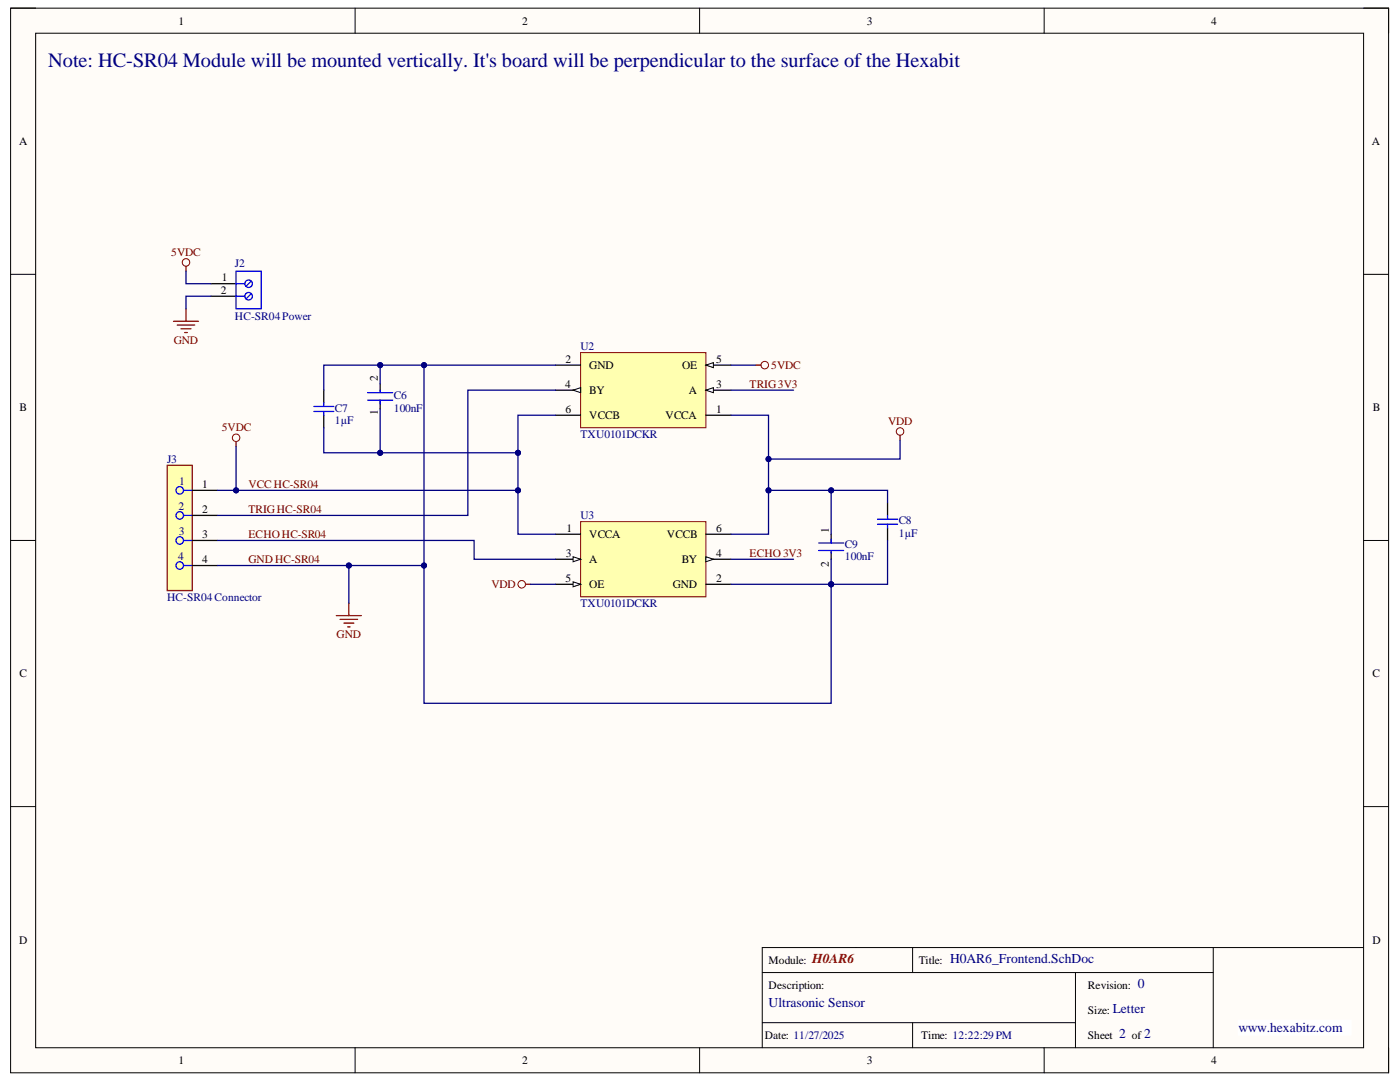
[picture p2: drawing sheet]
<svg xmlns="http://www.w3.org/2000/svg" width="279mm" height="216mm" viewBox="0 0 279 216" stroke-linecap="round" stroke-linejoin="round" font-family="sans-serif">
<path d="M2.1 1.6h275v212.5h-275z" fill-rule="evenodd" fill="#fffcf8"/>
<path d="M2.1 1.6h275v212.5h-275z" fill="none" stroke="#000" stroke-width=".2"/>
<path d="M7.1 6.6h265v202.5h-265z" fill-rule="evenodd" fill="#fffcf8"/>
<g fill="none" stroke="#000" stroke-width=".2">
<path d="M2.1 1.6h5M7.1 6.6h265v202.5h-265zM70.9 1.6v5M139.6 1.6v5M208.4 1.6v5M272.1 1.6h5v5M2.1 54.7h5M272.1 54.7h5M2.1 107.8h5M272.1 107.8h5M2.1 161h5M272.1 161h5"/>
<path d="M70.9 209.1v5M139.6 209.1v5M208.4 209.1v5M277.1 209.1v5"/>
</g>
<path d="M247.1 203.6h22.5v3h-22.5z" fill-rule="evenodd" fill="#fff"/>
<path d="M247.1 203.6h22.5v3h-22.5z" fill="none" stroke="#fff" stroke-width=".2"/>
<path d="M152.1 194.1h90M182.1 189.1v5M214.6 194.1v15M242.1 189.1v20M272.1 189.1h-120v20M152.1 204.1h62.5M182.1 204.1v5" fill="none" stroke="#000" stroke-width=".2"/>
<path d="M33.4 92.9h5v24.9h-5z" fill-rule="evenodd" fill="#ffffb0"/>
<path d="M33.4 92.9h5v24.9h-5z" fill="none" stroke="#800000" stroke-width=".25"/>
<g fill="none" stroke="#00f" stroke-width=".25">
<path d="M36.6 97.8h1.8M36.6 102.8h1.8M36.6 107.8h1.8M36.6 112.8h1.8"/>
<circle cx="35.9" cy="97.8" r=".75"/>
<circle cx="35.9" cy="107.8" r=".75"/>
<circle cx="35.9" cy="102.8" r=".75"/>
<circle cx="35.9" cy="112.8" r=".75"/>
</g>
<path d="M38.4 97.8h5M38.4 102.8h5M38.4 107.8h5M38.4 112.8h5" fill="none" stroke="#000" stroke-width=".25"/>
<path d="M115.9 70.4h25v14.9h-25z" fill-rule="evenodd" fill="#ffffb0"/>
<path d="M115.9 70.4h25v14.9h-25z" fill="none" stroke="#800000" stroke-width=".2"/>
<path d="M140.9 77.9h5M110.9 82.9h5M140.9 82.9h5" fill="none" stroke="#000" stroke-width=".25"/>
<path d="M140.9 77.9l1.5-.5v1z" fill="#f8fcff"/>
<path d="M140.9 77.9l1.5-.5v1z" fill="none" stroke="#000" stroke-width=".2"/>
<path d="M110.9 77.9h5" fill="none" stroke="#000" stroke-width=".25"/>
<path d="M114.4 77.9l1.5-.5v1z" fill="#f8fcff"/>
<path d="M114.4 77.9l1.5-.5v1z" fill="none" stroke="#000" stroke-width=".2"/>
<path d="M140.9 72.9h5" fill="none" stroke="#000" stroke-width=".25"/>
<path d="M140.9 72.9l1.5-.5v1z" fill="#f8fcff"/>
<path d="M140.9 72.9l1.5-.5v1z" fill="none" stroke="#000" stroke-width=".2"/>
<path d="M110.9 72.9h5" fill="none" stroke="#000" stroke-width=".25"/>
<path d="M115.9 104.1h25v15h-25z" fill-rule="evenodd" fill="#ffffb0"/>
<path d="M115.9 104.1h25v15h-25z" fill="none" stroke="#800000" stroke-width=".2"/>
<path d="M110.9 106.6h5M110.9 111.6h5M140.9 106.6h5" fill="none" stroke="#000" stroke-width=".25"/>
<path d="M114.4 111.1l1.5 .5-1.5 .5z" fill="#f8fcff"/>
<path d="M114.4 111.1l1.5 .5-1.5 .5z" fill="none" stroke="#000" stroke-width=".2"/>
<path d="M140.9 111.6h5" fill="none" stroke="#000" stroke-width=".25"/>
<path d="M140.9 111.1l1.5 .5-1.5 .5z" fill="#f8fcff"/>
<path d="M140.9 111.1l1.5 .5-1.5 .5z" fill="none" stroke="#000" stroke-width=".2"/>
<path d="M110.9 116.6h5" fill="none" stroke="#000" stroke-width=".25"/>
<path d="M114.4 116.1l1.5 .5-1.5 .5z" fill="#f8fcff"/>
<path d="M114.4 116.1l1.5 .5-1.5 .5z" fill="none" stroke="#000" stroke-width=".2"/>
<path d="M42.1 56.6h5M42.1 59.1h5M64.6 77.9v2.5M75.9 76.6v1.5M75.9 79.9v1.7M64.6 82.9v2.4M140.9 116.6h5M165.9 106.6v1.7M165.9 110.1v1.5M177.1 100.4v2.4M177.1 105.4v2.4" fill="none" stroke="#000" stroke-width=".25"/>
<g fill="none" stroke="#00f" stroke-width=".25">
<path d="M47.1 56.6h1.8M47.1 59.1h1.8M47.1 54.1h5v7.5h-5zM50.2 56.1l-1.1 1M50.2 58.6l-1.1 1M73.4 79.9h5M73.4 78.4h5M75.9 77.9v.2M75.9 79.9v.7M62.6 81.1h4M62.6 82.1h4M64.6 80.4v.7"/>
<path d="M64.6 82.1v.8M163.4 108.3h5M163.4 109.8h5M165.9 107.6v.7M165.9 110.1v.2M175.1 104.6h4M175.1 103.6h4M177.1 102.8v.8M177.1 104.6v.8"/>
<circle cx="49.6" cy="56.6" r=".75"/>
<circle cx="49.6" cy="59.1" r=".75"/>
</g>
<g fill="none" stroke="#800000" stroke-width=".25">
<path d="M37.1 53.1v1M34.6 64.1h5M35.4 64.9h3.5M36.1 65.6h2M36.9 66.4h.5M37.1 61.6v2.5M47.1 88.1v1M179.6 86.9v1M104.9 116.6h1M67.1 122.8h5M67.9 123.6h3.5M68.6 124.3h2"/>
<path d="M69.4 125.1h.5M69.6 120.3v2.5"/>
</g>
<g fill="none" stroke="#800000" stroke-width=".2">
<circle cx="37.1" cy="52.4" r=".75"/>
<circle cx="47.1" cy="87.4" r=".75"/>
<circle cx="179.6" cy="86.1" r=".75"/>
<circle cx="104.1" cy="116.6" r=".75"/>
</g>
<path d="M145.9 82.9h7.5v23.7h-7.5" fill="none" stroke="#000080" stroke-width=".25"/>
<circle cx="153.4" cy="97.8" r=".5" fill="#000080"/>
<circle cx="153.4" cy="97.8" r=".5" fill="none" stroke="#000080" stroke-width=".2"/>
<circle cx="153.4" cy="91.6" r=".5" fill="#000080"/>
<circle cx="153.4" cy="91.6" r=".5" fill="none" stroke="#000080" stroke-width=".2"/>
<path d="M153.4 97.8h23.7v2.6" fill="none" stroke="#000080" stroke-width=".25"/>
<circle cx="165.9" cy="97.8" r=".5" fill="#000080"/>
<circle cx="165.9" cy="97.8" r=".5" fill="none" stroke="#000080" stroke-width=".2"/>
<circle cx="153.4" cy="97.8" r=".5" fill="#000080"/>
<circle cx="153.4" cy="97.8" r=".5" fill="none" stroke="#000080" stroke-width=".2"/>
<path d="M69.6 112.8v7.5" fill="none" stroke="#000080" stroke-width=".25"/>
<circle cx="69.6" cy="112.8" r=".5" fill="#000080"/>
<circle cx="69.6" cy="112.8" r=".5" fill="none" stroke="#000080" stroke-width=".2"/>
<path d="M177.1 107.8v8.8h-11.2" fill="none" stroke="#000080" stroke-width=".25"/>
<circle cx="165.9" cy="116.6" r=".5" fill="#000080"/>
<circle cx="165.9" cy="116.6" r=".5" fill="none" stroke="#000080" stroke-width=".2"/>
<path d="M165.9 111.6v5h-20" fill="none" stroke="#000080" stroke-width=".25"/>
<circle cx="165.9" cy="116.6" r=".5" fill="#000080"/>
<circle cx="165.9" cy="116.6" r=".5" fill="none" stroke="#000080" stroke-width=".2"/>
<path d="M179.6 87.9v3.7h-26.2" fill="none" stroke="#000080" stroke-width=".25"/>
<circle cx="153.4" cy="91.6" r=".5" fill="#000080"/>
<circle cx="153.4" cy="91.6" r=".5" fill="none" stroke="#000080" stroke-width=".2"/>
<path d="M145.9 77.9h12.5M165.9 97.8v8.8M145.9 111.6h12.5" fill="none" stroke="#000080" stroke-width=".25"/>
<circle cx="165.9" cy="97.8" r=".5" fill="#000080"/>
<circle cx="165.9" cy="97.8" r=".5" fill="none" stroke="#000080" stroke-width=".2"/>
<path d="M84.6 72.9v67.4h81.3v-23.7" fill="none" stroke="#000080" stroke-width=".25"/>
<circle cx="165.9" cy="116.6" r=".5" fill="#000080"/>
<circle cx="165.9" cy="116.6" r=".5" fill="none" stroke="#000080" stroke-width=".2"/>
<circle cx="84.6" cy="112.8" r=".5" fill="#000080"/>
<circle cx="84.6" cy="112.8" r=".5" fill="none" stroke="#000080" stroke-width=".2"/>
<circle cx="84.6" cy="72.9" r=".5" fill="#000080"/>
<circle cx="84.6" cy="72.9" r=".5" fill="none" stroke="#000080" stroke-width=".2"/>
<path d="M110.9 82.9h-7.5v7.4" fill="none" stroke="#000080" stroke-width=".25"/>
<circle cx="103.4" cy="90.3" r=".5" fill="#000080"/>
<circle cx="103.4" cy="90.3" r=".5" fill="none" stroke="#000080" stroke-width=".2"/>
<path d="M43.4 112.8h41.2M105.9 116.6h5" fill="none" stroke="#000080" stroke-width=".25"/>
<circle cx="84.6" cy="112.8" r=".5" fill="#000080"/>
<circle cx="84.6" cy="112.8" r=".5" fill="none" stroke="#000080" stroke-width=".2"/>
<circle cx="69.6" cy="112.8" r=".5" fill="#000080"/>
<circle cx="69.6" cy="112.8" r=".5" fill="none" stroke="#000080" stroke-width=".2"/>
<path d="M110.9 77.9h-17.5v24.9h-50M43.4 97.8h60M43.4 107.8h51.2v3.8h16.3" fill="none" stroke="#000080" stroke-width=".25"/>
<circle cx="103.4" cy="97.8" r=".5" fill="#000080"/>
<circle cx="103.4" cy="97.8" r=".5" fill="none" stroke="#000080" stroke-width=".2"/>
<circle cx="47.1" cy="97.8" r=".5" fill="#000080"/>
<circle cx="47.1" cy="97.8" r=".5" fill="none" stroke="#000080" stroke-width=".2"/>
<path d="M64.6 85.3v5h38.8v16.3h7.5" fill="none" stroke="#000080" stroke-width=".25"/>
<circle cx="103.4" cy="97.8" r=".5" fill="#000080"/>
<circle cx="103.4" cy="97.8" r=".5" fill="none" stroke="#000080" stroke-width=".2"/>
<circle cx="103.4" cy="90.3" r=".5" fill="#000080"/>
<circle cx="103.4" cy="90.3" r=".5" fill="none" stroke="#000080" stroke-width=".2"/>
<circle cx="75.9" cy="90.3" r=".5" fill="#000080"/>
<circle cx="75.9" cy="90.3" r=".5" fill="none" stroke="#000080" stroke-width=".2"/>
<path d="M110.9 72.9h-46.3v5" fill="none" stroke="#000080" stroke-width=".25"/>
<circle cx="84.6" cy="72.9" r=".5" fill="#000080"/>
<circle cx="84.6" cy="72.9" r=".5" fill="none" stroke="#000080" stroke-width=".2"/>
<circle cx="75.9" cy="72.9" r=".5" fill="#000080"/>
<circle cx="75.9" cy="72.9" r=".5" fill="none" stroke="#000080" stroke-width=".2"/>
<path d="M47.1 89.1v8.7" fill="none" stroke="#000080" stroke-width=".25"/>
<circle cx="47.1" cy="97.8" r=".5" fill="#000080"/>
<circle cx="47.1" cy="97.8" r=".5" fill="none" stroke="#000080" stroke-width=".2"/>
<path d="M75.9 81.6v8.7" fill="none" stroke="#000080" stroke-width=".25"/>
<circle cx="75.9" cy="90.3" r=".5" fill="#000080"/>
<circle cx="75.9" cy="90.3" r=".5" fill="none" stroke="#000080" stroke-width=".2"/>
<path d="M75.9 72.9v3.7" fill="none" stroke="#000080" stroke-width=".25"/>
<circle cx="75.9" cy="72.9" r=".5" fill="#000080"/>
<circle cx="75.9" cy="72.9" r=".5" fill="none" stroke="#000080" stroke-width=".2"/>
<path d="M37.1 54.1v2.5h5M42.1 59.1h-5v2.5M145.9 72.9h5" fill="none" stroke="#000080" stroke-width=".25"/>
<circle cx="152.6" cy="72.9" r=".75" fill="none" stroke="#800000" stroke-width=".2"/>
<path d="M150.9 72.9h1" fill="none" stroke="#800000" stroke-width=".25"/>
<text font-size="4.1" fill="#000080" x="9.6" y="13.3">Note: HC-SR04 Module will be mounted vertically. It's board will be perpendicular to the surface of the Hexabit</text>
<text font-size="2.7" fill="#980000" x="162.1" y="192.2">H0AR6</text>
<g font-size="2.7" fill="#000080">
<text x="189.6" y="192.2">H0AR6_Frontend.SchDoc</text>
<text x="227.1" y="197.2">0</text>
<text x="153.4" y="201">Ultrasonic Sensor</text>
<text x="222.1" y="202.2">Letter</text>
<text x="223.4" y="207.2">2</text>
<text x="228.4" y="207.2">2</text>
<text x="247.1" y="205.9">www.hexabitz.com</text>
</g>
<g font-size="2.3">
<text x="35.6" y="4.9">1</text>
<text x="104.2" y="4.9">2</text>
<text x="173" y="4.9">3</text>
<text x="241.7" y="4.9">4</text>
<text x="3.8" y="28.9">A</text>
<text x="273.8" y="28.9">A</text>
<text x="44.1" y="58.6">2</text>
<text x="44.3" y="56.2">1</text>
<text x="75.4" y="76.1" transform="rotate(-90 75.4 76.1)">2</text>
<text x="112.8" y="77.4">4</text>
<text x="112.9" y="72.4">2</text>
<text x="117.6" y="73.6">GND</text>
<text x="136.1" y="73.6">OE</text>
<text x="142.9" y="77.4">3</text>
<text x="142.9" y="72.4">5</text>
<text x="3.9" y="82">B</text>
<text x="75.4" y="82.7" transform="rotate(-90 75.4 82.7)">1</text>
<text x="112.9" y="82.4">6</text>
<text x="117.6" y="83.6">VCCB</text>
<text x="117.6" y="78.6">BY</text>
<text x="132.8" y="83.6">VCCA</text>
<text x="137.5" y="78.6">A</text>
<text x="142.9" y="82.4">1</text>
<text x="274" y="82">B</text>
<text x="40.4" y="97.3">1</text>
<text x="40.4" y="102.3">2</text>
<text x="40.4" y="107.3">3</text>
<text x="113" y="106.1">1</text>
<text x="117.6" y="107.3">VCCA</text>
<text x="133.1" y="107.3">VCCB</text>
<text x="142.9" y="106.1">6</text>
<text x="165.4" y="106.3" transform="rotate(-90 165.4 106.3)">1</text>
<text x="40.4" y="112.3">4</text>
<text x="113" y="111.1">3</text>
<text x="117.6" y="112.3">A</text>
<text x="136.1" y="112.3">BY</text>
<text x="142.9" y="111.1">4</text>
<text x="165.4" y="113.2" transform="rotate(-90 165.4 113.2)">2</text>
<text x="112.9" y="116.1">5</text>
<text x="117.6" y="117.3">OE</text>
<text x="134.3" y="117.3">GND</text>
<text x="142.9" y="116.1">2</text>
<text x="3.9" y="135.2">C</text>
<text x="273.9" y="135.2">C</text>
<text x="3.8" y="188.3">D</text>
<text x="273.9" y="188.3">D</text>
<text x="153.4" y="192.3">Module:</text>
<text x="153.4" y="197.3">Description:</text>
<text x="183.3" y="192.3">Title:</text>
<text x="217.1" y="197.3">Revision:</text>
<text x="217.1" y="202.3">Size:</text>
<text x="152.6" y="207.3">Date: 11/27/2025</text>
<text x="183.9" y="207.3">Time: 12:22:29PM</text>
<text x="217.1" y="207.3">Sheet</text>
<text x="225.9" y="207.3">of</text>
<text x="35.6" y="212.3">1</text>
<text x="104.2" y="212.3">2</text>
<text x="173" y="212.3">3</text>
<text x="241.7" y="212.3">4</text>
</g>
<g font-size="2.3" fill="#800000">
<text x="34.2" y="51.1">5VDC</text>
<text x="34.7" y="68.6">GND</text>
<text x="149.6" y="77.4">TRIG3V3</text>
<text x="153.9" y="73.6">5VDC</text>
<text x="44.3" y="86.1">5VDC</text>
<text x="177.3" y="84.8">VDD</text>
<text x="49.6" y="97.3">VCC HC-SR04</text>
<text x="49.6" y="102.3">TRIGHC-SR04</text>
<text x="49.6" y="107.3">ECHOHC-SR04</text>
<text x="49.6" y="112.3">GNDHC-SR04</text>
<text x="149.6" y="111.1">ECHO3V3</text>
<text x="98.1" y="117.3">VDD</text>
<text x="67.2" y="127.4">GND</text>
</g>
<g font-size="2.3" fill="#000080">
<text x="46.9" y="53.4">J2</text>
<text x="46.9" y="63.9">HC-SR04Power</text>
<text x="115.8" y="69.9">U2</text>
<text x="66.8" y="82.1">C7</text>
<text x="78.6" y="79.6">C6</text>
<text x="78.6" y="82.1">100nF</text>
<text x="66.8" y="84.6">1µF</text>
<text x="115.8" y="87.4">TXU0101DCKR</text>
<text x="33.3" y="92.4">J3</text>
<text x="35.6" y="101.8">2</text>
<text x="35.8" y="96.8">1</text>
<text x="35.7" y="106.8">3</text>
<text x="115.8" y="103.6">U3</text>
<text x="179.4" y="104.6">C8</text>
<text x="179.4" y="107.1">1µF</text>
<text x="35.5" y="111.8">4</text>
<text x="168.6" y="109.4">C9</text>
<text x="168.6" y="111.8">100nF</text>
<text x="33.3" y="119.8">HC-SR04Connector</text>
<text x="115.8" y="121.1">TXU0101DCKR</text>
</g>
</svg>
